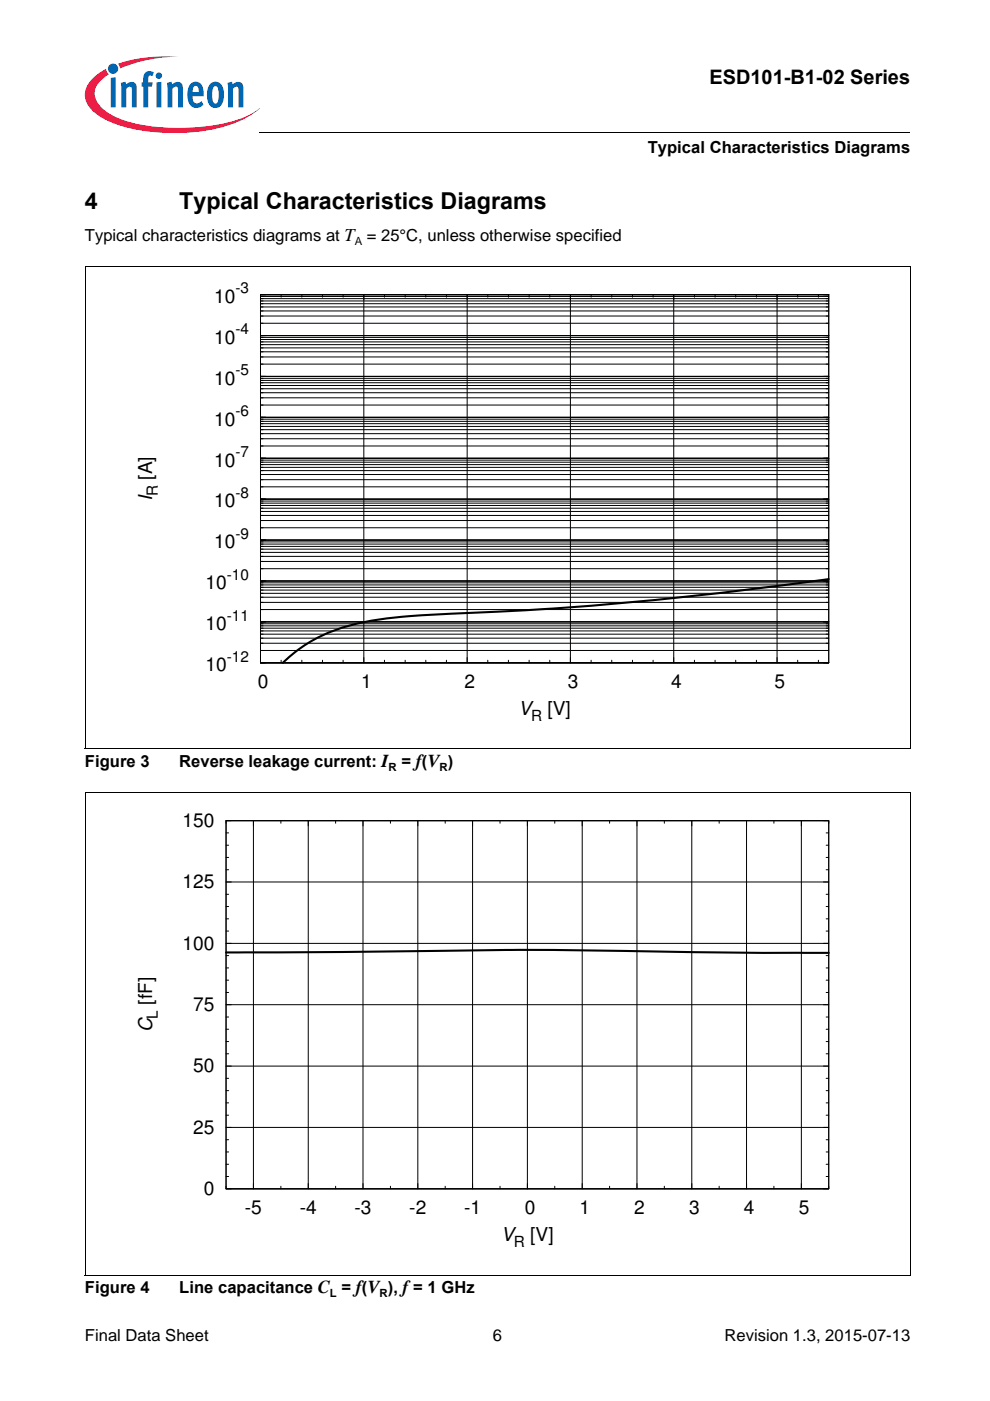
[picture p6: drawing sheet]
<svg xmlns="http://www.w3.org/2000/svg" width="210mm" height="297mm" viewBox="0 0 210 297" stroke-linecap="round" stroke-linejoin="round" font-family="sans-serif">
<circle cx="24" cy="14.6" r="1.09" fill="#0066b3"/>
<g fill="#ed1941">
<path d="M25 13.5l.8-.2a32.7 32.7 0 0 1 12-1.3 32.2 32.2 0 0 0-11.7 2.2l-.7 .3z"/>
<path d="M19.4 16.9a11.2 11.2 0 0 1 3.1-2.3l.2 .7 .4 .5a5 5 0 0 0-3 4.2 6 6 0 0 0 3.4 4.3 31.7 31.7 0 0 0 16 2.8 31.9 31.9 0 0 0 14-3.1l1.6-1.1a18.8 18.8 0 0 1-9.4 4.4 42.6 42.6 0 0 1-20.9-.9 11.1 11.1 0 0 1-6.5-4.7 4.3 4.3 0 0 1 1.1-4.8z"/>
</g>
<g fill="#0066b3">
<path d="M23.5 16.5l1-.1v6.4h-1z"/>
<path d="M25.6 17.6l1-.3 .1 .7a1.22 1.22 0 0 1 1.5-.6 1.22 1.22 0 0 1 .8 1.3v4.1h-1l-.1-4.2a.42 .42 0 0 0-.6-.2l-.5 .4v4h-1.1z"/>
<path d="M30.9 15.3l.8-.2 .7 .1 .2 .2-.3 .8-.1-.1a.47 .47 0 0 0-.7 .2l-.1 1.2h1l-.2 .9h-.8v4.4h-1v-4.4h-.4v-.9h.4v-.7a1.77 1.77 0 0 1 .5-1.5z"/>
<path d="M35.4 17.6l1-.3 .1 .7a1.22 1.22 0 0 1 1.4-.6 1.22 1.22 0 0 1 .9 1.3v4.1h-1.1v-4.2a.42 .42 0 0 0-.6-.2l-.5 .4v4h-1.1z"/>
<path d="M48.2 17.6l1-.3 .1 .7a1.22 1.22 0 0 1 1.5-.6 1.22 1.22 0 0 1 .8 1.3v4.1h-1l-.1-4.2a.42 .42 0 0 0-.6-.2l-.5 .4v4h-1z"/>
<path d="M33 16a.7 .7 0 0 1 1.4 0 .7 .7 0 0 1-1.4 0zM33.2 17.5l1-.1v5.4h-1z"/>
<path d="M40.5 17.7a1.6 1.6 0 0 1 1.7-.2 1.6 1.6 0 0 1 .9 1.5l.1 1.4h-2.4a1.09 1.09 0 0 0 .3 1.2 1.09 1.09 0 0 0 1.1 .2l.5-.4 .4 .8a1.88 1.88 0 0 1-2.2 .6 1.88 1.88 0 0 1-1.1-2v-1.7l.2-.8zM41.1 18.4l-.3 1.2h1.3v-.8a.58 .58 0 0 0-.4-.6 .58 .58 0 0 0-.6 .2z"/>
<path d="M44.7 17.6a1.77 1.77 0 0 1 1.9 0 1.77 1.77 0 0 1 .9 1.8v1.3a1.96 1.96 0 0 1-2.4 2.1 2.94 2.94 0 0 1-1.2-3.3 2.79 2.79 0 0 1 .8-1.9zM45.3 18.4a4.3 4.3 0 0 0 0 3.4l.4 .2a1.54 1.54 0 0 0 .7-1.9v-.4a1.19 1.19 0 0 0-.7-1.4z"/>
</g>
<path d="M55 28v.1z" fill="#000"/>
<path d="M55 28h137.9" fill="none" stroke="#000" stroke-width=".21"/>
<path d="M18 29h46v5h-46z" fill="#fff"/>
<g fill="none" stroke="#000" stroke-width=".21">
<path d="M18 56.6h175M18 56.5v102.2M192.9 56.6v102.2M55.2 62.5h120.5v78h-120.5zM55.2 79.8h120.5M55.2 71.1h120.5M55.2 77.2h120.5M55.2 75.7h120.5M55.2 74.6h120.5M55.2 73.8h120.5M55.2 73.1h120.5M55.2 72.5h120.5"/>
<path d="M55.2 72h120.5M55.2 71.5h120.5M55.2 68.5h120.5M55.2 67h120.5M55.2 65.9h120.5M55.2 65.1h120.5M55.2 64.4h120.5M55.2 63.8h120.5M55.2 63.3h120.5M55.2 62.9h120.5M59.6 62.5v.5M64 62.5v.5"/>
<path d="M68.4 62.5v.5M72.7 62.5v.5M77.1 62.5v78M81.5 62.5v.5M85.9 62.5v.5M90.3 62.5v.5M94.7 62.5v.5M99 62.5v78M103.4 62.5v.5M107.8 62.5v.5M112.2 62.5v.5M116.6 62.5v.5"/>
<path d="M120.9 62.5v78M125.3 62.5v.5M129.7 62.5v.5M134.1 62.5v.5M138.5 62.5v.5M142.8 62.5v78M147.2 62.5v.5M151.6 62.5v.5M156 62.5v.5M160.4 62.5v.5M164.8 62.5v78M169.1 62.5v.5"/>
<path d="M173.5 62.5v.5M175.7 62.5h-120.5v78h120.5M55.2 97.2h120.5M55.2 88.5h120.5M55.2 99.8h120.5M55.2 99.1h120.5M55.2 98.5h120.5M55.2 98h120.5M55.2 97.6h120.5M55.2 94.6h120.5M55.2 93h120.5M55.2 91.9h120.5"/>
<path d="M55.2 91.1h120.5M55.2 90.4h120.5M55.2 89.8h120.5M55.2 89.3h120.5M55.2 88.9h120.5M55.2 85.9h120.5M55.2 84.3h120.5M55.2 83.3h120.5M55.2 82.4h120.5M55.2 81.7h120.5M55.2 81.2h120.5M55.2 80.7h120.5"/>
<path d="M55.2 80.2h120.5M55.2 114.5h120.5M55.2 105.8h120.5M55.2 119h120.5M55.2 118h120.5M55.2 117.1h120.5M55.2 116.4h120.5M55.2 115.8h120.5M55.2 115.4h120.5M55.2 114.9h120.5M55.2 111.9h120.5M55.2 110.4h120.5"/>
<path d="M55.2 109.3h120.5M55.2 108.4h120.5M55.2 107.8h120.5M55.2 107.2h120.5M55.2 106.7h120.5M55.2 106.2h120.5M55.2 103.2h120.5M55.2 101.7h120.5M55.2 100.6h120.5M55.2 131.8h120.5M55.2 123.2h120.5M55.2 137.9h120.5"/>
<path d="M55.2 136.4h120.5M55.2 135.3h120.5M55.2 134.5h120.5M55.2 133.8h120.5M55.2 133.2h120.5M55.2 132.7h120.5M55.2 132.3h120.5M55.2 129.2h120.5M55.2 127.7h120.5M55.2 126.6h120.5M55.2 125.8h120.5M55.2 125.1h120.5"/>
<path d="M55.2 124.5h120.5M55.2 124h120.5M55.2 123.6h120.5M55.2 120.6h120.5M59.6 140v.5M64 140v.5M68.4 140v.5M72.7 140v.5M81.5 140v.5M85.9 140v.5M90.3 140v.5M94.7 140v.5"/>
<path d="M103.4 140v.5M107.8 140v.5M112.2 140v.5M116.6 140v.5M125.3 140v.5M129.7 140v.5M134.1 140v.5M138.5 140v.5M147.2 140v.5M151.6 140v.5M156 140v.5M160.4 140v.5"/>
<path d="M169.1 140v.5M173.5 140v.5M18 158.7h174.9M18 168h175M18 167.9v102.5M47.9 174h127.8v78.1h-127.8zM47.9 174.5v-.5h127.8v.5M47.9 179.2h.6M47.9 176.6h.6M53.7 174v78.1M59.6 174v.5M65.4 174v78.1"/>
<path d="M71.2 174v.5M77 174v78.1M82.8 174v.5M88.6 174v78.1M94.4 174v.5M100.2 174v78.1M106 174v.5M111.8 174v78.1M117.6 174v.5M123.4 174v78.1M129.2 174v.5M135.1 174v78.1"/>
<path d="M140.9 174v.5M146.7 174v78.1M152.5 174v.5M158.3 174v78.1M164.1 174v.5M169.9 174v78.1M175.2 179.2h.5M175.2 176.6h.5M192.9 168v102.4M47.9 197.4h.6M47.9 187h127.8M47.9 184.4h.6"/>
<path d="M47.9 194.8h.6M47.9 192.2h.6M47.9 189.6h.6M47.9 181.8h.6M175.2 197.4h.5M175.2 194.8h.5M175.2 192.2h.5M175.2 189.6h.5M175.2 184.4h.5M175.2 181.8h.5M47.9 213h127.8M47.9 210.4h.6"/>
<path d="M47.9 200h127.8M47.9 218.2h.6M47.9 215.6h.6M47.9 207.8h.6M47.9 205.2h.6M47.9 202.6h.6M175.2 218.2h.5M175.2 215.6h.5M175.2 210.4h.5M175.2 207.8h.5M175.2 205.2h.5M175.2 202.6h.5"/>
<path d="M47.9 239h127.8M47.9 236.4h.6M47.9 226h127.8M47.9 223.4h.6M47.9 233.8h.6M47.9 231.2h.6M47.9 228.6h.6M47.9 220.8h.6M175.2 236.4h.5M175.2 233.8h.5M175.2 231.2h.5M175.2 228.6h.5"/>
<path d="M175.2 223.4h.5M175.2 220.8h.5M47.9 251.5v.6h127.8v-.6M47.9 249.4h.6M47.9 246.8h.6M47.9 244.2h.6M47.9 241.6h.6M59.6 251.5v.6M71.2 251.5v.6M82.8 251.5v.6M94.4 251.5v.6M106 251.5v.6"/>
<path d="M117.6 251.5v.6M129.2 251.5v.6M140.9 251.5v.6M152.5 251.5v.6M164.1 251.5v.6M175.2 249.4h.5M175.2 246.8h.5M175.2 244.2h.5M175.2 241.6h.5M18 270.4h174.9"/>
</g>
<path d="M175.7 122.8a786.1 786.1 0 0 1-86.4 7.7 61.2 61.2 0 0 0-19.7 3.7 30.2 30.2 0 0 0-9.6 6.3M47.9 201.9l40.1-.2a1479.2 1479.2 0 0 1 66.4 .3h21.3" fill="none" stroke="#000" stroke-width=".44"/>
<g font-size="4.9">
<text x="18" y="44.3">4</text>
<text x="38" y="44.3">Typical Characteristics Diagrams</text>
</g>
<text font-size="4.2" x="150.4" y="17.8">ESD101-B1-02 Series</text>
<g font-size="4.1">
<text x="45.4" y="64.2">10</text>
<text x="45.4" y="72.9">10</text>
<text x="45.4" y="81.6">10</text>
<text x="45.4" y="90.2">10</text>
<text x="32.2" y="101.7" transform="rotate(-90 32.2 101.7)">[A]</text>
<text x="45.4" y="98.9">10</text>
<text x="32.2" y="106.3" transform="rotate(-90 32.2 106.3)">I</text>
<text x="45.4" y="107.6">10</text>
<text x="45.4" y="116.3">10</text>
<text x="43.6" y="124.9">10</text>
<text x="43.6" y="133.6">10</text>
<text x="43.6" y="142.3">10</text>
<text x="54.7" y="145.9">0</text>
<text x="76.6" y="145.9">1</text>
<text x="98.5" y="145.9">2</text>
<text x="120.4" y="145.9">3</text>
<text x="142.3" y="145.9">4</text>
<text x="164.2" y="145.9">5</text>
<text x="109.9" y="151.6">V</text>
<text x="116.1" y="151.6">[V]</text>
<text x="38.7" y="175.4">150</text>
<text x="38.7" y="188.4">125</text>
<text x="38.7" y="201.4">100</text>
<text x="41" y="214.4">75</text>
<text x="32.2" y="218.9" transform="rotate(-90 32.2 218.9)">C [fF]</text>
<text x="41" y="227.4">50</text>
<text x="41" y="240.4">25</text>
<text x="43.2" y="253.4">0</text>
<text x="51.9" y="257.5">-5</text>
<text x="63.6" y="257.5">-4</text>
<text x="75.2" y="257.5">-3</text>
<text x="86.8" y="257.5">-2</text>
<text x="98.4" y="257.5">-1</text>
<text x="111.3" y="257.5">0</text>
<text x="122.9" y="257.5">1</text>
<text x="134.5" y="257.5">2</text>
<text x="146.1" y="257.5">3</text>
<text x="157.7" y="257.5">4</text>
<text x="169.3" y="257.5">5</text>
<text x="106.2" y="263.1">V</text>
<text x="112.4" y="263.1">[V]</text>
</g>
<g font-size="3.5">
<text x="137.3" y="32.5">Typical Characteristics Diagrams</text>
<text x="18" y="51.1">Typical characteristics diagrams at T = 25°C, unless otherwise specified</text>
<text x="18" y="162.5">Figure 3</text>
<text x="38" y="162.5">Reverse leakage current: I</text>
<text x="85.1" y="162.5">= f(V )</text>
<text x="18" y="274.2">Figure 4</text>
<text x="38" y="274.2">Line capacitance C = f(V ), f= 1 GHz</text>
<text x="18" y="284.4">Final Data Sheet</text>
<text x="104.5" y="284.4">6</text>
<text x="153.6" y="284.4">Revision 1.3, 2015-07-13</text>
</g>
<g font-size="3.2">
<text x="49.9" y="62.2">-3</text>
<text x="49.9" y="70.9">-4</text>
<text x="49.9" y="79.5">-5</text>
<text x="49.9" y="88.2">-6</text>
<text x="49.9" y="96.9">-7</text>
<text x="33.5" y="105.2" transform="rotate(-90 33.5 105.2)">R</text>
<text x="49.9" y="105.6">-8</text>
<text x="49.9" y="114.2">-9</text>
<text x="48.1" y="122.9">-10</text>
<text x="48.1" y="131.6">-11</text>
<text x="48.1" y="140.3">-12</text>
<text x="112.6" y="152.8">R</text>
<text x="33.5" y="216" transform="rotate(-90 33.5 216)">L</text>
<text x="109" y="264.4">R</text>
</g>
<g font-size="2.4">
<text x="75.2" y="52">A</text>
<text x="82.4" y="163.4">R</text>
<text x="93.2" y="163.4">R</text>
<text x="70" y="275.1">L</text>
<text x="80.5" y="275.1">R</text>
</g>
</svg>
